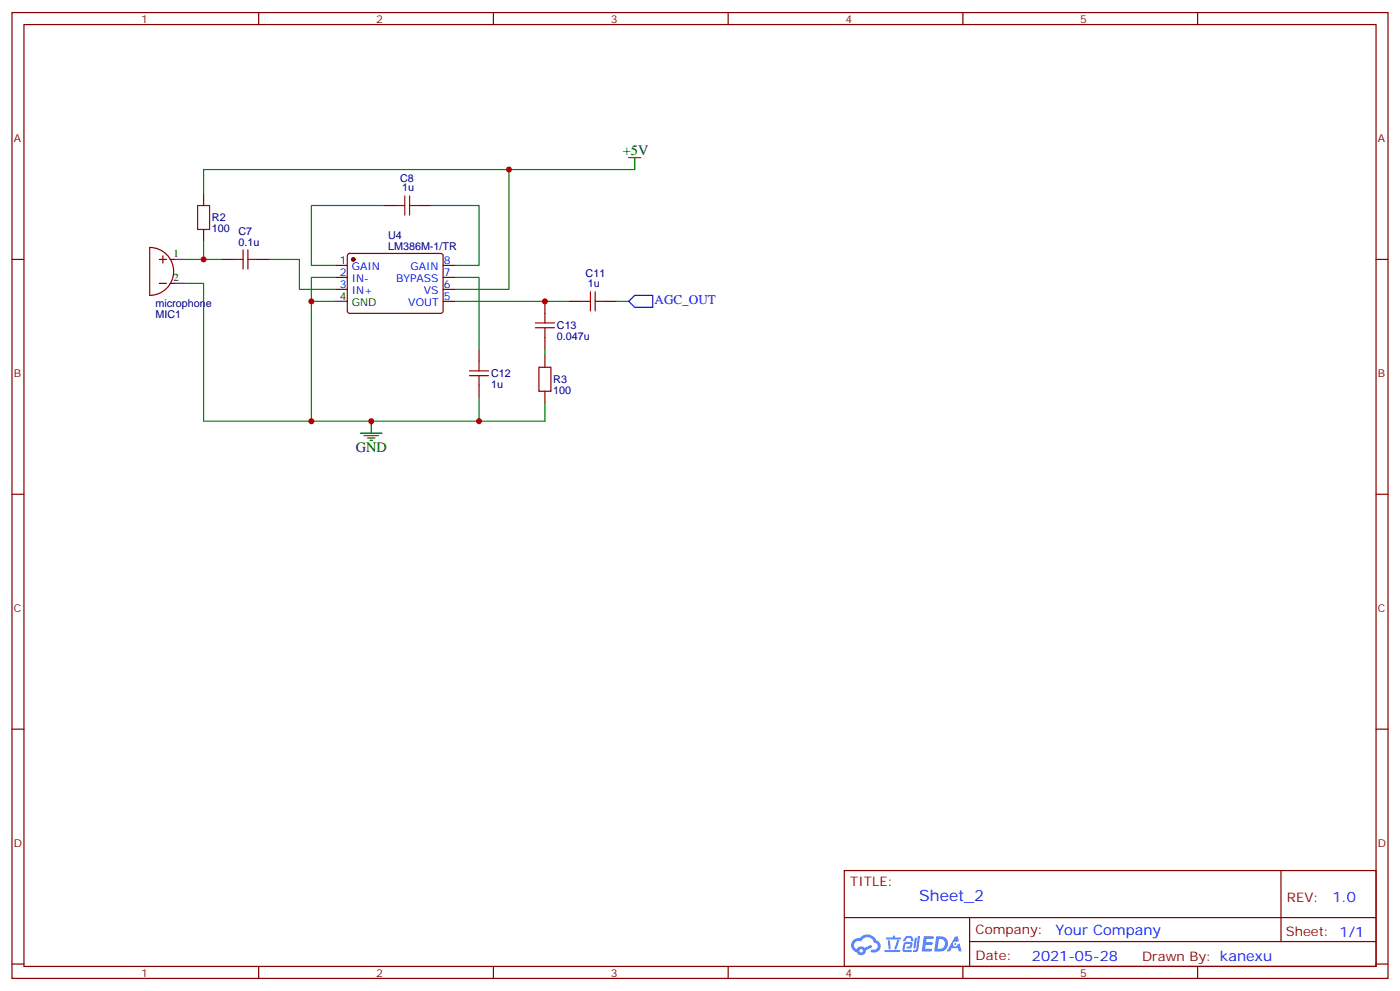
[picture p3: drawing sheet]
<svg xmlns="http://www.w3.org/2000/svg" width="412mm" height="292mm" viewBox="0 0 412 292" stroke-linecap="round" stroke-linejoin="round" font-family="sans-serif">
<g fill="none" stroke="#870000" stroke-width=".35">
<path d="M3.5 3.7h405.4v284.3h-405.4zM7.1 7.2h398.2v277.3h-398.2zM76.2 3.7v3.5M145.3 3.7v3.5M214.5 3.7v3.5M283.6 3.7v3.5M352.8 3.7v3.5M3.5 76.4h3.6M405.3 76.4h3.6M3.5 145.5h3.6M405.3 145.5h3.6M3.5 214.7h3.6"/>
<path d="M405.3 214.7h3.6M248.7 256.3h156.6v28.2h-156.6zM377.3 256.3v20.9M248.7 270.1h156.5M285.6 277.2h119.6M285.6 270.1v14.2M3.5 283.8h3.6M76.2 284.5v3.5M145.3 284.5v3.5M214.5 284.5v3.5M283.6 284.5v3.5M352.8 284.5v3.5"/>
<path d="M405.3 283.8h3.6"/>
</g>
<g fill="#5487ff">
<path d="M272.1 275.6h2.6l.3 .2-.1 .6h-2l-.1 1h1.6l.4 .4-.4 .3h-1.7l-.2 1.2 1.8 .1 .3 .3-.2 .4h-2.9z"/>
<path d="M281.4 275.7h.7l.4 1.3-.7 .3a.74 .74 0 0 0-1.1 .3 .74 .74 0 0 0 .5 1.1 .74 .74 0 0 0 .9-.7l.5-.3 .7 2.4h-.9l-.2-1h-1.9l-.5 1h-.9z"/>
<path d="M269.5 276.1h.6l-.4 2.9a.31 .31 0 0 1-.3 .3 .31 .31 0 0 1-.3-.3z"/>
<path d="M270.4 275.6h.6l-.5 4a.89 .89 0 0 1-.7 .7 .89 .89 0 0 1-.9-.3l1-.5z"/>
<path d="M266.8 275.8l.6-.2 1.2 .1 .5 1.3-.6 .1-.4-.9-1 .1a.95 .95 0 0 1-1 .8l-.1-.2z"/>
<path d="M266.4 277.5l1.8-.2a1.04 1.04 0 0 1 .6 1.1 1.04 1.04 0 0 1-.8 .9h-.7a.29 .29 0 0 1-.3-.4 .29 .29 0 0 1 .3-.2h.7l.2-.8h-1.4l-.4 1.7 1.9 .1a.29 .29 0 0 1 .3 .3 .29 .29 0 0 1-.3 .3h-2l-.4-.3 .2-2.1z"/>
<path d="M260.5 279.7h4.4a.3 .3 0 0 1 .3 .3 .3 .3 0 0 1-.3 .3h-4.3z"/>
<path d="M264.3 276.8h.6l-.5 1.6a1.02 1.02 0 0 1-.7 1.2l-.2-.3z"/>
<path d="M261.5 276.8h.6l.3 2.4-.3 .3-.3-.2z"/>
<path d="M261.1 276h1.9l.2-.5h.5l-.1 .5h1.5a.29 .29 0 0 1 .3 .3 .29 .29 0 0 1-.3 .3h-3.9z"/>
<path d="M275.8 275.6l-.6 4.5h1.4a2.27 2.27 0 0 0 2.7-2.3 2.27 2.27 0 0 0-2.7-2.2zM276.6 276.4a1.5 1.5 0 0 1 1.8 1.6 1.5 1.5 0 0 1-1.9 1.3h-.3z"/>
<path d="M251.4 276.8a2.09 2.09 0 0 0 1 3.5 1.37 1.37 0 0 0 1.5 .9 1.37 1.37 0 0 0 1.1-1.4l2-1-.5-.7-1.8 1a1.4 1.4 0 0 0-2.3 .4 1.32 1.32 0 0 1-.6-1.9 1.32 1.32 0 0 1 1.9-.4 2.02 2.02 0 0 1 2-1.3 2.02 2.02 0 0 1 1.8 1.6 1.09 1.09 0 0 1 1.1 1.4 1.09 1.09 0 0 1-1.6 .7 .41 .41 0 0 0-.5 .3 .41 .41 0 0 0 .4 .5 1.89 1.89 0 0 0 2.4-1.2 1.89 1.89 0 0 0-1.2-2.4 2.98 2.98 0 0 0-5-.6l-1 .1zM253.2 279.9a.52 .52 0 0 1 1 0 .52 .52 0 0 1-1 0z"/>
<circle cx="281.4" cy="277.9" r=".28"/>
</g>
<g fill="none" stroke="#870000" stroke-width=".35">
<path d="M60 57v3.5M44.1 72.8a7.1 7.1 0 0 1 7.1 7.1 7.1 7.1 0 0 1-7.1 7.1zM46.9 76.4h2.1M48 75.3v2.1M50.1 76.4h1.1M60 67.6v3.5M65.3 76.4h3.5M75.8 76.4h3.6M98.8 78.1h3.5M102.5 74.8l.5-.2 27.1 .1 .4 .6v16.5l-.7 .5-27.1-.1-.4-.7v-16.2zM112.9 60.5h3.5M123.5 60.5h3.5"/>
<path d="M130.5 78.1h3.6M46.9 83.4h2.1M50.1 83.4h1.1M98.8 81.7h3.5M98.8 85.2h3.5M130.5 81.7h3.6M130.5 85.2h3.6M130.5 88.7h3.6M160.5 88.7v3.6M160.5 99.3v3.5M167.6 88.7h3.5M178.2 88.7h3.5"/>
<path d="M141.1 102.8v3.6M141.1 113.4v3.5M160.5 104.6v3.5M160.5 115.2v3.5"/>
</g>
<circle cx="104.1" cy="76.4" r=".53" fill="#870000" stroke="#870000" stroke-width=".35"/>
<path d="M185.2 46.4h3.5M187 46.4v3.5M51.2 76.4h3.5M51.2 83.4h3.5M98.8 88.7h3.5M106.2 127.5h6.3M107.2 128.2h4.3M108.3 128.9h2.1M109 129.6h.7M109.4 124v3.5" fill="none" stroke="#000" stroke-width=".35"/>
<g fill="none" stroke="#a10000" stroke-width=".35">
<path d="M119.2 57.7v5.6M120.6 57.7v5.6M58.2 60.5h3.5v7.1h-3.5zM68.8 76.4h2.8M71.6 73.6v5.6M73 76.4h2.8M73 73.6v5.6M116.4 60.5h2.8M120.6 60.5h2.9M157.7 96.5h5.6M157.7 95.1h5.6M160.5 92.3v2.8"/>
<path d="M160.5 96.5v2.8M171.1 88.7h2.8M173.9 85.9v5.6M175.3 88.7h2.9M175.3 85.9v5.6M138.3 110.6h5.6M138.3 109.2h5.6M141.1 106.4v2.8M141.1 110.6v2.8M158.7 108.1h3.6v7.1h-3.6z"/>
</g>
<g fill="none" stroke="#008700" stroke-width=".35">
<path d="M149.9 49.9v35.3h-15.8M187 49.9h-127v7.1M60 71.1v5.3h-5.3M60 76.4h5.3M79.4 76.4h8.8v8.8h10.6M112.9 60.5h-21.2v17.6h7.1M127 60.5h14.1v17.6h-7M54.7 83.4h5.3v40.6h100.5v-5.3M91.7 88.7h7.1M98.8 81.7h-7.1v42.3M134.1 81.7h7v21.1M134.1 88.7h33.5"/>
<path d="M181.7 88.7h3.5M141.1 116.9v7.1M160.5 102.8v1.8"/>
</g>
<path d="M185.2 88.7l1.8-1.7h5.3v3.5h-5.3z" fill="none" stroke="#00f" stroke-width=".35"/>
<g fill="#c00">
<circle cx="60" cy="76.4" r=".88"/>
<circle cx="109.4" cy="124" r=".88"/>
<circle cx="141.1" cy="124" r=".88"/>
<circle cx="91.7" cy="124" r=".88"/>
<circle cx="91.7" cy="88.7" r=".88"/>
<circle cx="149.9" cy="49.9" r=".88"/>
<circle cx="160.5" cy="88.7" r=".88"/>
</g>
<text font-size="4.6" fill="#00f" x="270.8" y="265.3">Sheet_2</text>
<g font-size="4.2">
<text x="183.4" y="45.7">+5V</text>
<text x="104.8" y="133.2">GND</text>
</g>
<g font-size="4.2" fill="#00f">
<text x="392.5" y="265.6">1.0</text>
<text x="310.9" y="275.1">Your Company</text>
<text x="304" y="282.9">2021-05-28</text>
</g>
<text font-size="3.9" fill="#00f" x="192.8" y="89.5">AGC_OUT</text>
<g font-size="3.9" fill="#800">
<text x="250.5" y="260.9">TITLE:</text>
<text x="379.1" y="265.6">REV:</text>
<text x="287.4" y="275.1">Company:</text>
<text x="378.7" y="275.7">Sheet: 1/1</text>
<text x="287.4" y="282.8">Date:</text>
<text x="336.4" y="282.8">Drawn By: kanexu</text>
</g>
<g font-size="3.2" fill="#800">
<text x="41.6" y="6.7">1</text>
<text x="110.8" y="6.7">2</text>
<text x="179.9" y="6.7">3</text>
<text x="249.1" y="6.7">4</text>
<text x="318.2" y="6.7">5</text>
<text x="4.1" y="41.8">A</text>
<text x="405.9" y="41.8">A</text>
<text x="4.1" y="110.9">B</text>
<text x="405.9" y="110.9">B</text>
<text x="4.1" y="180.1">C</text>
<text x="405.9" y="180.1">C</text>
<text x="4.1" y="249.2">D</text>
<text x="405.9" y="249.2">D</text>
<text x="41.6" y="287.5">1</text>
<text x="110.8" y="287.5">2</text>
<text x="179.9" y="287.5">3</text>
<text x="249.1" y="287.5">4</text>
<text x="318.2" y="287.5">5</text>
</g>
<g font-size="3.2" fill="#000080">
<text x="117.8" y="53.4">C8</text>
<text x="118.5" y="56.3">1u</text>
<text x="62.4" y="65.2">R2</text>
<text x="62.4" y="68.3">100</text>
<text x="70.2" y="69.3">C7</text>
<text x="114.3" y="70.4">U4</text>
<text x="70.2" y="72.5">0.1u</text>
<text x="114.3" y="73.6">LM386M-1/TR</text>
<text x="172.5" y="81.7">C11</text>
<text x="173.2" y="84.6">1u</text>
<text x="45.8" y="90.5">microphone</text>
<text x="45.8" y="93.7">MIC1</text>
<text x="164" y="100.1">0.047u</text>
<text x="164" y="96.9">C13</text>
<text x="144.6" y="111">C12</text>
<text x="163" y="112.8">R3</text>
<text x="144.6" y="114.2">1u</text>
<text x="163" y="116">100</text>
</g>
<g font-size="3.2">
<text x="51.2" y="75.7">1</text>
<text x="51.2" y="82.7">2</text>
<text x="100.1" y="88.4">4</text>
<text x="103.6" y="90.1">GND</text>
</g>
<g font-size="3.2" fill="#00f">
<text x="100.1" y="77.8">1</text>
<text x="130.7" y="77.8">8</text>
<text x="100.1" y="81.3">2</text>
<text x="103.6" y="79.6">GAIN</text>
<text x="103.6" y="83.1">IN-</text>
<text x="116.7" y="83.1">BYPASS</text>
<text x="120.9" y="79.6">GAIN</text>
<text x="130.7" y="81.3">7</text>
<text x="100.1" y="84.8">3</text>
<text x="103.6" y="86.6">IN+</text>
<text x="124.9" y="86.6">VS</text>
<text x="130.7" y="88.4">5</text>
<text x="130.7" y="84.8">6</text>
<text x="120.3" y="90.1">VOUT</text>
</g>
</svg>
